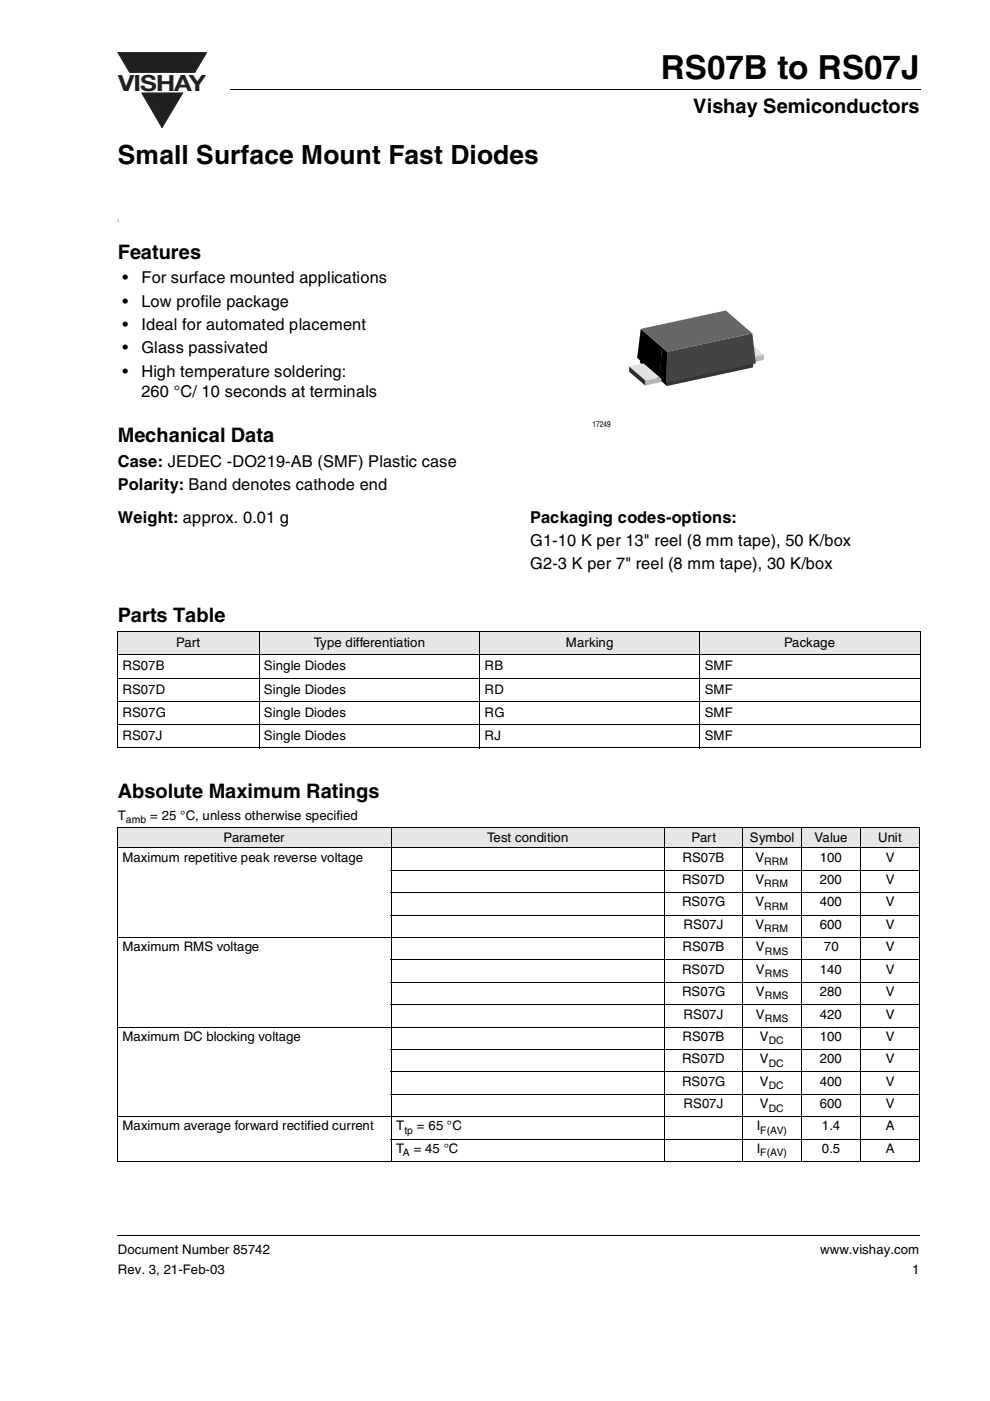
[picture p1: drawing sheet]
<svg xmlns="http://www.w3.org/2000/svg" width="210mm" height="297mm" viewBox="0 0 210 297" stroke-linecap="round" stroke-linejoin="round" font-family="sans-serif">
<path d="M25 11.1h18.8l-2.5 4.3h-13.8z" fill="#231f20"/>
<path d="M25 11.1h18.8l-2.5 4.3h-13.8z" fill="none" stroke="#231f20" stroke-width=".21"/>
<path d="M30.1 19.7h8.6l-4.3 7.4z" fill="#231f20"/>
<path d="M30.1 19.7h8.6l-4.3 7.4z" fill="none" stroke="#231f20" stroke-width=".21"/>
<path d="M48.9 18.9v.1zM24.9 261.9l.1 .2z" fill="#000"/>
<path d="M48.9 19h146.3M25 262h170.1" fill="none" stroke="#000" stroke-width=".21"/>
<path d="M113.5 41h81v60h-81z" fill="#fff"/>
<path d="M154.5 74.1l.6-.1 3.4 2.9-.6 .1z" fill="#dedede"/>
<path d="M154.5 74.1l3.4 2.9v.2l-3.4-2.9z" fill="#2f2f2f"/>
<path d="M155.2 73l3.4 2.9-.1 1-3.4-2.9z" fill="#343434"/>
<path d="M155.2 73l3.4-.7 3.4 2.9-3.4 .7z" fill="#dedede"/>
<path d="M158.6 75.9l3.4-.7v1.1l-4.1 .9v-.2l.6-.1z" fill="#bcbcbc"/>
<path d="M136.9 77.9l.6-.1 3.4 2.9-.6 .1z" fill="#dedede"/>
<path d="M135.6 75.9l4.6 4 .1 .9-4.6-3.9z" fill="#000"/>
<path d="M136.8 80.6l3.4-.7 .1 .9 .6-.1v.2l-4.1 .8z" fill="#bcbcbc"/>
<path d="M133.4 77.7l3.4-.7 3.4 2.9-3.4 .7z" fill="#dedede"/>
<path d="M133.4 77.7l3.4 2.9v1.1l-3.4-2.9z" fill="#2f2f2f"/>
<path d="M140.2 79.9l1.2 1v.9l-1.1-1z" fill="#000"/>
<path d="M141.4 80.9l18.4-3.9-.2 .9-18.2 3.9z" fill="#333"/>
<path d="M135.6 75.9l18.4-3.9 5.8 5-18.4 3.9z" fill="#676767"/>
<path d="M135.9 69.7l4.5 3.9-.5 6.4-4.8-4.1zM140.4 73.6l1.1 1-.3 6.6-1.3-1.2z" fill="#000"/>
<path d="M141.5 74.6l18-3.9 .8 6.3-19.1 4.2z" fill="#434343"/>
<path d="M135.9 69.7l18-3.9 5.6 4.9-18 3.9z" fill="#676767"/>
<g fill="#e6e6e6">
<path d="M25 133.9h29.9v4.9h-29.9z"/>
<path d="M54.9 133.9h46.8v4.9h-46.8z"/>
<path d="M101.7 133.9h46.6v4.9h-46.6z"/>
<path d="M148.3 133.9h46.8v4.9h-46.8z"/>
</g>
<g fill="#fff">
<path d="M25 138.8h29.9v4.9h-29.9z"/>
<path d="M54.9 138.8h46.8v4.9h-46.8z"/>
<path d="M101.7 138.8h46.6v4.9h-46.6z"/>
<path d="M148.3 138.8h46.8v4.9h-46.8z"/>
<path d="M25 143.7h29.9v5h-29.9z"/>
<path d="M54.9 143.7h46.8v5h-46.8z"/>
<path d="M101.7 143.7h46.6v5h-46.6z"/>
<path d="M148.3 143.7h46.8v5h-46.8z"/>
<path d="M25 148.7h29.9v5h-29.9z"/>
<path d="M54.9 148.7h46.8v5h-46.8z"/>
<path d="M101.7 148.7h46.6v5h-46.6z"/>
<path d="M148.3 148.7h46.8v5h-46.8z"/>
<path d="M25 153.7h29.9v4.9h-29.9z"/>
<path d="M54.9 153.7h46.8v4.9h-46.8z"/>
<path d="M101.7 153.7h46.6v4.9h-46.6z"/>
<path d="M148.3 153.7h46.8v4.9h-46.8z"/>
</g>
<g fill="#e6e6e6">
<path d="M25 175.5h58v4.2h-58z"/>
<path d="M83 175.5h58v4.2h-58z"/>
<path d="M141 175.5h16.5v4.2h-16.5z"/>
<path d="M157.5 175.5h12.4v4.2h-12.4z"/>
<path d="M169.9 175.5h12.6v4.2h-12.6z"/>
<path d="M182.5 175.5h12.5v4.2h-12.5z"/>
</g>
<g fill="#fff">
<path d="M25 179.7h58v4.8h-58z"/>
<path d="M83 179.7h74.5v4.8h-74.5z"/>
<path d="M157.5 179.7h12.4v4.8h-12.4z"/>
<path d="M169.9 179.7h12.6v4.8h-12.6z"/>
<path d="M182.5 179.7h12.5v4.8h-12.5z"/>
<path d="M25 184.5h132.5v4.7h-132.5z"/>
<path d="M157.5 184.5h12.4v4.7h-12.4z"/>
<path d="M169.9 184.5h12.6v4.7h-12.6z"/>
<path d="M182.5 184.5h12.5v4.7h-12.5z"/>
<path d="M25 189.2h132.5v4.8h-132.5z"/>
<path d="M157.5 189.2h12.4v4.8h-12.4z"/>
<path d="M169.9 189.2h12.6v4.8h-12.6z"/>
<path d="M182.5 189.2h12.5v4.8h-12.5z"/>
<path d="M25 194h132.5v4.8h-132.5z"/>
<path d="M157.5 194h12.4v4.8h-12.4z"/>
<path d="M169.9 194h12.6v4.8h-12.6z"/>
<path d="M182.5 194h12.5v4.8h-12.5z"/>
<path d="M25 198.8h58v4.7h-58z"/>
<path d="M83 198.8h74.5v4.7h-74.5z"/>
<path d="M157.5 198.8h12.4v4.7h-12.4z"/>
<path d="M169.9 198.8h12.6v4.7h-12.6z"/>
<path d="M182.5 198.8h12.5v4.7h-12.5z"/>
<path d="M25 203.5h132.5v4.8h-132.5z"/>
<path d="M157.5 203.5h12.4v4.8h-12.4z"/>
<path d="M169.9 203.5h12.6v4.8h-12.6z"/>
<path d="M182.5 203.5h12.5v4.8h-12.5z"/>
<path d="M25 208.3h132.5v4.7h-132.5z"/>
<path d="M157.5 208.3h12.4v4.7h-12.4z"/>
<path d="M169.9 208.3h12.6v4.7h-12.6z"/>
<path d="M182.5 208.3h12.5v4.7h-12.5z"/>
<path d="M25 213h132.5v4.7h-132.5z"/>
<path d="M157.5 213h12.4v4.7h-12.4z"/>
<path d="M169.9 213h12.6v4.7h-12.6z"/>
<path d="M182.5 213h12.5v4.7h-12.5z"/>
<path d="M25 217.7h58v4.8h-58z"/>
<path d="M83 217.7h74.5v4.8h-74.5z"/>
<path d="M157.5 217.7h12.4v4.8h-12.4z"/>
<path d="M169.9 217.7h12.6v4.8h-12.6z"/>
<path d="M182.5 217.7h12.5v4.8h-12.5z"/>
<path d="M25 222.5h132.5v4.7h-132.5z"/>
<path d="M157.5 222.5h12.4v4.7h-12.4z"/>
<path d="M169.9 222.5h12.6v4.7h-12.6z"/>
<path d="M182.5 222.5h12.5v4.7h-12.5z"/>
<path d="M25 227.2h132.5v4.8h-132.5z"/>
<path d="M157.5 227.2h12.4v4.8h-12.4z"/>
<path d="M169.9 227.2h12.6v4.8h-12.6z"/>
<path d="M182.5 227.2h12.5v4.8h-12.5z"/>
<path d="M25 232h132.5v4.8h-132.5z"/>
<path d="M157.5 232h12.4v4.8h-12.4z"/>
<path d="M169.9 232h12.6v4.8h-12.6z"/>
<path d="M182.5 232h12.5v4.8h-12.5z"/>
<path d="M25 236.8h58v4.7h-58z"/>
<path d="M83 236.8h58v4.7h-58z"/>
<path d="M141 236.8h28.9v4.7h-28.9z"/>
<path d="M169.9 236.8h12.6v4.7h-12.6z"/>
<path d="M182.5 236.8h12.5v4.7h-12.5z"/>
<path d="M25 241.5h116v4.8h-116z"/>
<path d="M141 241.5h28.9v4.8h-28.9z"/>
<path d="M169.9 241.5h12.6v4.8h-12.6z"/>
<path d="M182.5 241.5h12.5v4.8h-12.5z"/>
</g>
<g fill="none" stroke="#000" stroke-width=".21">
<path d="M24.9 133.9h170.3M24.9 138.8h170.3M25 134v24.5M54.9 133.8v24.9M101.7 133.8v24.9M148.3 133.8v24.9M195.1 134v24.5M24.9 143.7h170.3M24.9 148.7h170.3M24.9 153.7h170.3M24.9 158.6h170.3M24.9 175.5h170.2"/>
<path d="M24.9 179.7h170.2M25 175.6v70.6M83 175.4v71M141 175.4v71M157.5 175.4v71M169.9 175.4v71M182.5 175.4v71M195 175.6v70.6M24.9 198.8h170.2M82.9 184.5h112.2M82.9 189.2h112.2M82.9 194h112.2"/>
<path d="M24.9 217.7h170.2M82.9 203.5h112.2M82.9 208.3h112.2M82.9 213h112.2M24.9 236.8h170.2M82.9 222.5h112.2M82.9 227.2h112.2M82.9 232h112.2M24.9 246.3h170.2M82.9 241.5h112.2"/>
</g>
<text font-size="7" x="140.1" y="16.7">RS07B to RS07J</text>
<text font-size="5.6" x="25" y="34.8">Small Surface Mount Fast Diodes</text>
<text font-size="4.7" fill="#231f20" x="25.1" y="19.2">VISHAY</text>
<g font-size="4.2">
<text x="147" y="24">Vishay Semiconductors</text>
<text x="25" y="54.9">Features</text>
<text x="25" y="93.8">Mechanical Data</text>
<text x="25" y="131.8">Parts Table</text>
<text x="25" y="169.1">Absolute Maximum Ratings</text>
</g>
<g font-size="3.5">
<text x="26" y="60.1">•</text>
<text x="26" y="65.1">•</text>
<text x="30" y="60.1">For surface mounted applications</text>
<text x="30" y="65.1">Low profile package</text>
<text x="26" y="70">•</text>
<text x="30" y="70">Ideal for automated placement</text>
<text x="26" y="74.9">•</text>
<text x="30" y="74.9">Glass passivated</text>
<text x="26" y="79.9">•</text>
<text x="30" y="79.9">High temperature soldering:</text>
<text x="30" y="84.1">260 °C/ 10 seconds at terminals</text>
<text x="25" y="99">Case: JEDEC -DO219-AB (SMF) Plastic case</text>
<text x="25" y="103.9">Polarity: Band denotes cathode end</text>
<text x="25" y="110.8">Weight: approx. 0.01 g</text>
<text x="112.4" y="110.8">Packaging codes-options:</text>
<text x="112.4" y="115.8">G1-10 K per 13&quot; reel (8 mm tape), 50 K/box</text>
<text x="112.4" y="120.7">G2-3 K per 7&quot; reel (8 mm tape), 30 K/box</text>
</g>
<g font-size="2.8">
<text x="37.3" y="137.1">Part</text>
<text x="66.5" y="137.1">Type differentiation</text>
<text x="120" y="137.1">Marking</text>
<text x="166.3" y="137.1">Package</text>
<text x="26" y="142.1">RS07B</text>
<text x="56" y="142.1">Single Diodes</text>
<text x="102.7" y="142.1">RB</text>
<text x="149.4" y="142.1">SMF</text>
<text x="26" y="147.1">RS07D</text>
<text x="56" y="147.1">Single Diodes</text>
<text x="102.7" y="147.1">RD</text>
<text x="149.4" y="147.1">SMF</text>
<text x="26" y="152">RS07G</text>
<text x="56" y="152">Single Diodes</text>
<text x="102.7" y="152">RG</text>
<text x="149.4" y="152">SMF</text>
<text x="26" y="157">RS07J</text>
<text x="56" y="157">Single Diodes</text>
<text x="102.7" y="157">RJ</text>
<text x="149.4" y="157">SMF</text>
<text x="25" y="173.9">T</text>
<text x="31.8" y="173.9">= 25 °C, unless otherwise specified</text>
<text x="47.4" y="178.5">Parameter</text>
<text x="103.3" y="178.5">Test condition</text>
<text x="146.6" y="178.5">Part</text>
<text x="159" y="178.5">Symbol</text>
<text x="172.7" y="178.5">Value</text>
<text x="186.2" y="178.5">Unit</text>
<text x="26" y="182.7">Maximum repetitive peak reverse voltage</text>
<text x="144.7" y="182.7">RS07B</text>
<text x="160.2" y="182.7">V</text>
<text x="173.8" y="182.7">100</text>
<text x="187.8" y="182.7">V</text>
<text x="144.6" y="187.4">RS07D</text>
<text x="160.2" y="187.4">V</text>
<text x="173.8" y="187.4">200</text>
<text x="187.8" y="187.4">V</text>
<text x="144.6" y="192.2">RS07G</text>
<text x="144.9" y="196.9">RS07J</text>
<text x="160.2" y="192.2">V</text>
<text x="160.2" y="196.9">V</text>
<text x="173.8" y="192.2">400</text>
<text x="173.8" y="196.9">600</text>
<text x="187.8" y="192.2">V</text>
<text x="187.8" y="196.9">V</text>
<text x="26" y="201.7">Maximum RMS voltage</text>
<text x="144.7" y="201.7">RS07B</text>
<text x="160.3" y="201.7">V</text>
<text x="174.7" y="201.7">70</text>
<text x="187.8" y="201.7">V</text>
<text x="144.6" y="206.5">RS07D</text>
<text x="160.3" y="206.5">V</text>
<text x="173.8" y="206.5">140</text>
<text x="187.8" y="206.5">V</text>
<text x="144.6" y="211.2">RS07G</text>
<text x="144.9" y="216">RS07J</text>
<text x="160.3" y="211.2">V</text>
<text x="160.3" y="216">V</text>
<text x="173.8" y="211.2">280</text>
<text x="173.8" y="216">420</text>
<text x="187.8" y="211.2">V</text>
<text x="187.8" y="216">V</text>
<text x="26" y="220.7">Maximum DC blocking voltage</text>
<text x="144.7" y="220.7">RS07B</text>
<text x="161.1" y="220.7">V</text>
<text x="173.8" y="220.7">100</text>
<text x="187.8" y="220.7">V</text>
<text x="144.6" y="225.5">RS07D</text>
<text x="161.1" y="225.5">V</text>
<text x="173.8" y="225.5">200</text>
<text x="187.8" y="225.5">V</text>
<text x="144.6" y="230.2">RS07G</text>
<text x="161.1" y="230.2">V</text>
<text x="173.8" y="230.2">400</text>
<text x="187.8" y="230.2">V</text>
<text x="26" y="239.7">Maximum average forward rectified current</text>
<text x="84" y="239.7">T</text>
<text x="88.4" y="239.7">= 65 °C</text>
<text x="144.9" y="234.9">RS07J</text>
<text x="160.4" y="239.7">I</text>
<text x="161.1" y="234.9">V</text>
<text x="173.8" y="234.9">600</text>
<text x="174.2" y="239.7">1.4</text>
<text x="187.8" y="234.9">V</text>
<text x="187.8" y="239.7">A</text>
<text x="84" y="244.4">T</text>
<text x="87.7" y="244.4">= 45 °C</text>
<text x="160.4" y="244.4">I</text>
<text x="174.2" y="244.4">0.5</text>
<text x="187.8" y="244.4">A</text>
<text x="25" y="265.8">Document Number 85742</text>
<text x="173.9" y="265.8">www.vishay.com</text>
<text x="25" y="270.1">Rev. 3, 21-Feb-03</text>
<text x="193.4" y="270.1">1</text>
</g>
<g font-size="2.2">
<text x="26.7" y="174.6">amb</text>
<text x="162.1" y="183.4">RRM</text>
<text x="162.1" y="188.1">RRM</text>
<text x="162.1" y="192.9">RRM</text>
<text x="162.1" y="197.7">RRM</text>
<text x="162.1" y="202.4">RMS</text>
<text x="162.1" y="207.2">RMS</text>
<text x="162.1" y="211.9">RMS</text>
<text x="162.1" y="216.6">RMS</text>
<text x="163" y="221.4">DC</text>
<text x="163" y="226.1">DC</text>
<text x="163" y="230.9">DC</text>
<text x="163" y="235.7">DC</text>
<text x="85.4" y="245.2">A</text>
<text x="85.8" y="240.4">tp</text>
<text x="161.2" y="240.4">F(AV)</text>
<text x="161.2" y="245.2">F(AV)</text>
</g>
<text font-size="1.8" fill="#231f20" x="125.6" y="90.5">17249</text>
<text font-size=".7" x="25" y="47">\</text>
</svg>
